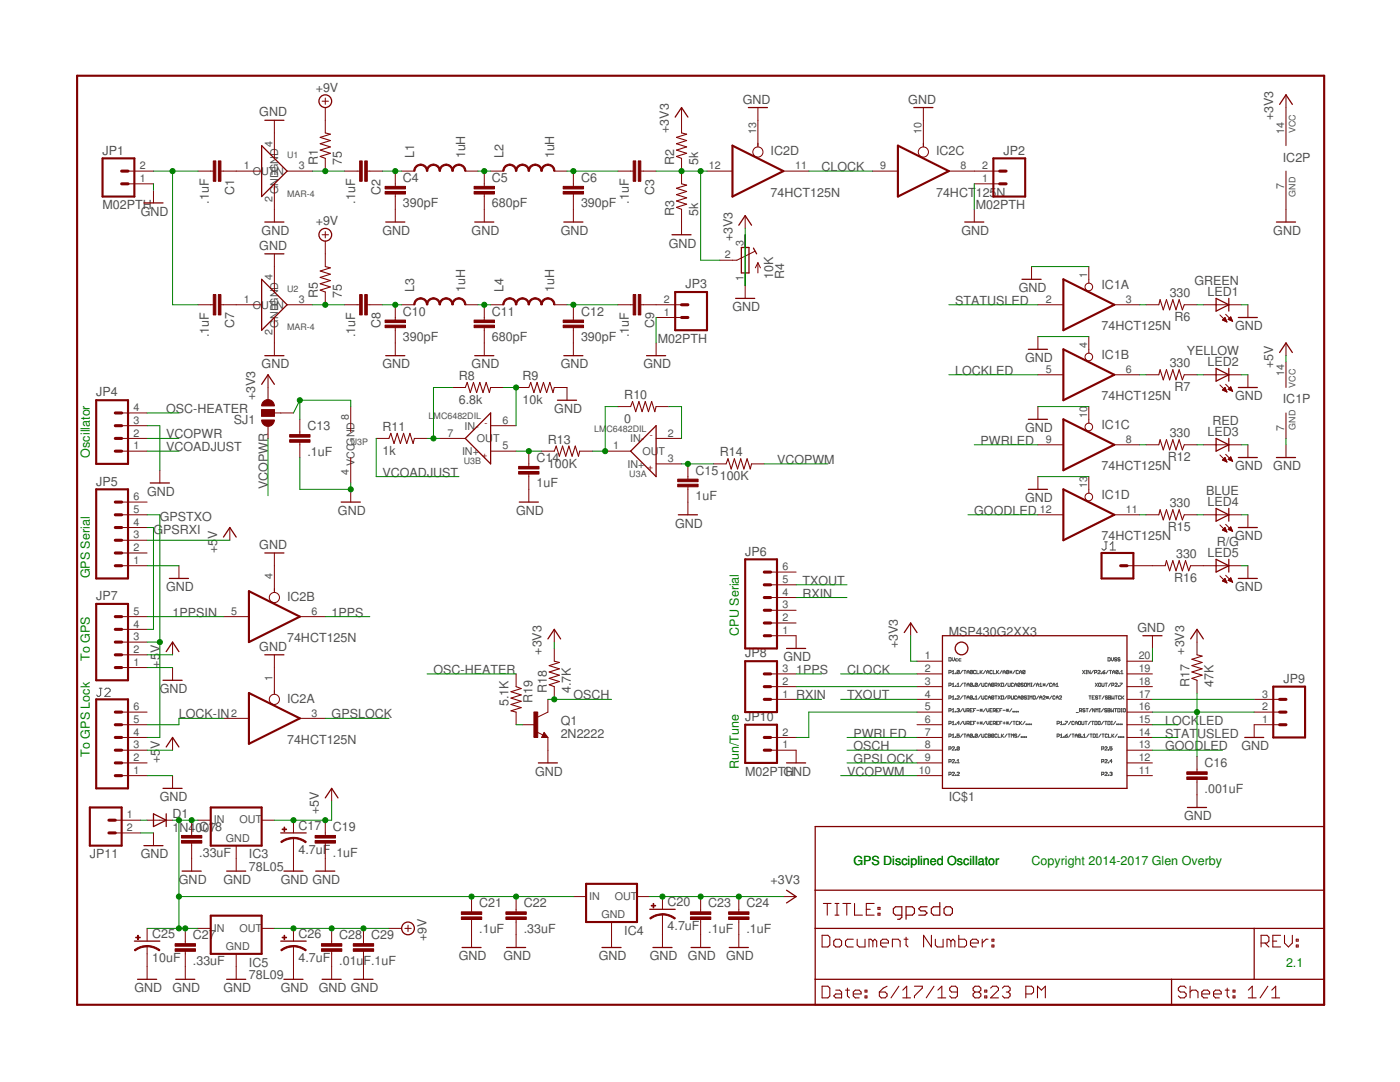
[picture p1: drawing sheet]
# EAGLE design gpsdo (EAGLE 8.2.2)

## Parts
C1  .1uF  CAPPTH  [CAP-PTH-SMALL]
C2  .1uF  CAPPTH  [CAP-PTH-SMALL]
C3  .1uF  CAPPTH  [CAP-PTH-SMALL]
C4  390pF  CAPPTH  [CAP-PTH-SMALL]
C5  680pF  CAPPTH  [CAP-PTH-SMALL]
C6  390pF  CAPPTH  [CAP-PTH-SMALL]
C7  .1uF  CAPPTH  [CAP-PTH-SMALL]
C8  .1uF  CAPPTH  [CAP-PTH-SMALL]
C9  .1uF  CAPPTH  [CAP-PTH-SMALL]
C10  390pF  CAPPTH  [CAP-PTH-SMALL]
C11  680pF  CAPPTH  [CAP-PTH-SMALL]
C12  390pF  CAPPTH  [CAP-PTH-SMALL]
C13  .1uF  CAPPTH1  [CAP-PTH-5MM]
C14  1uF  CAPPTH  [CAP-PTH-SMALL]
C15  1uF  CAPPTH  [CAP-PTH-SMALL]
C16  .001uF  CAPPTH  [CAP-PTH-SMALL]
C17  4.7uF  10UF-16V-10%(TANT)  [EIA3216]
C18  .33uF  CAPPTH  [CAP-PTH-SMALL]
C19  .1uF  CAPPTH  [CAP-PTH-SMALL]
C20  4.7uF  10UF-16V-10%(TANT)  [EIA3216]
C21  .1uF  CAPPTH  [CAP-PTH-SMALL]
C22  .33uF  CAPPTH  [CAP-PTH-SMALL]
C23  .1uF  CAPPTH  [CAP-PTH-SMALL]
C24  .1uF  CAPPTH  [CAP-PTH-SMALL]
C25  10uF  CAP_POLPTH2  [CPOL-RADIAL-10UF-25V]
C26  4.7uF  10UF-16V-10%(TANT)  [EIA3216]
C27  .33uF  CAPPTH  [CAP-PTH-SMALL]
C28  .01uF  CAPPTH  [CAP-PTH-SMALL]
C29  .1uF  CAPPTH  [CAP-PTH-SMALL]
D1  1N4007  DIODEPTH  [DIODE-1N4001]
IC1  74HCT125N  [DIL14]
IC2  74HCT125N  74LS125N  [DIL14]
IC3  78L05  V_REG_78XXSINK  [TO220-IGO]
IC4  78LXX  [78LXX]
IC5  78L09  78LXX  [78LXX]
IC$1  G2XX3---N20  [N20]
J1  CONN_01  [1X01]
J2  CONN_06SILK_FEMALE_PTH  [1X06]
JP1  M02PTH  [1X02]
JP2  M02PTH  [1X02]
JP3  M02PTH  [1X02]
JP4  M04PTH  [1X04@1]
JP5  M06SILK_FEMALE_PTH  [1X06@1]
JP6  M06SILK_FEMALE_PTH  [1X06@1]
JP7  M05PTH  [1X05]
JP8  M03PTH  [1X03]
JP9  M03PTH  [1X03]
JP10  M02PTH  [1X02]
JP11  M02PTH  [1X02]
L1  1uH  INDUCTOR1210  [1210]
L2  1uH  INDUCTOR1210  [1210]
L3  1uH  INDUCTOR1210  [1210]
L4  1uH  INDUCTOR1210  [1210]
LED1  GREEN  LED3MM  [LED3MM]
LED2  YELLOW  LED3MM  [LED3MM]
LED3  RED  LED3MM  [LED3MM]
LED4  BLUE  LED3MM  [LED3MM]
LED5  R/G  LED3MM  [LED3MM]
Q1  2N2222  TRANSISTOR_NPNTO92  [TO-92]
R1  75  R-US_0207/2V  [0207/2V]
R2  5k  R-US_0207/2V  [0207/2V]
R3  5k  R-US_0207/2V  [0207/2V]
R4  10K  R-TRIMM3296W  [RTRIM3296W]
R5  75  R-US_0207/2V  [0207/2V]
R6  330  R-US_0207/2V  [0207/2V]
R7  330  R-US_0207/2V  [0207/2V]
R8  6.8k  R-US_0207/2V  [0207/2V]
R9  10k  R-US_0207/2V  [0207/2V]
R10  0  R-US_0207/2V  [0207/2V]
R11  1k  R-US_0207/2V  [0207/2V]
R12  330  R-US_0207/2V  [0207/2V]
R13  100K  R-US_0207/2V  [0207/2V]
R14  100K  R-US_0207/2V  [0207/2V]
R15  330  R-US_0207/2V  [0207/2V]
R16  330  R-US_0207/2V  [0207/2V]
R17  47K  R-US_0207/2V  [0207/2V]
R18  4.7K  R-US_0207/2V  [0207/2V]
R19  5.1K  R-US_0207/2V  [0207/2V]
SJ1  SOLDERJUMPER_2WAYW  [SJ_2W]
U1  MAR-4  [VV105]
U2  MAR-4  [VV105]
U3  LMC6482DIL  [DIL08]

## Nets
1PPS: IC2.6(B:O) JP8.3
1PPSIN: IC2.5(B:I) JP7.5
+3V3: C20.A(+) C23.1 C24.1 IC2.14(P:VCC) IC4.OUT IC$1.1 R2.2 R4.1(A) R17.2 R18.2 SJ1.3
+5V: C17.A(+) C19.1 IC1.14(P:VCC) IC3.OUT J2.3 JP5.3 JP7.2
+9V: C26.A(+) C28.1 C29.1 IC5.OUT R1.2 R5.2
CLOCK: IC2.9(C:I) IC2.11(D:O) IC$1.2
GND: C4.2 C5.2 C6.2 C10.2 C11.2 C12.2 C13.2 C14.2 C15.2 C16.2 C17.C(-) C18.2 C19.2 C20.C(-) C21.2 C22.2 C23.2 C24.2 C25.2(-) C26.C(-) C27.2 C28.2 C29.2 IC1.1(A:OE) IC1.4(B:OE) IC1.7(P:GND) IC1.10(C:OE) IC1.13(D:OE) IC2.1(A:OE) IC2.4(B:OE) IC2.7(P:GND) IC2.10(C:OE) IC2.13(D:OE) IC3.GND IC4.GND IC5.GND IC$1.20 J2.1 JP1.1 JP2.1 JP3.1 JP4.3 JP5.1 JP6.1 JP7.1 JP9.1 JP10.1 JP11.2 LED1.K(C) LED2.K(C) LED3.K(C) LED4.K(C) LED5.K(C) Q1.1(E) R3.1 R4.3(E) R9.2 U1.2(GND) U1.4(GND) U2.2(GND) U2.4(GND) U3.4(P:GND)
GOODLED: IC1.12(D:I) IC$1.13
GPSLOCK: IC2.3(A:O) IC$1.9
GPSRXI: JP5.4 JP7.4
GPSTXO: J2.4 JP5.5 JP7.3
LOCK-IN: IC2.2(A:I) J2.5
LOCKLED: IC1.5(B:I) IC$1.15
N$1: LED2.A R7.1
N$2: C5.1 L1.2 L2.1
N$3: C3.2 C6.1 L2.2
N$4: C1.1 U1.1(IN)
N$5: C14.1 R13.1 U3.5(B:IN+)
N$6: R10.1 R13.2 U3.1(A:OUT)
N$7: C15.1 R14.1 U3.3(A:IN+)
N$9: IC$1.3 JP8.2
N$10: C2.2 R1.1 U1.3(OUT)
N$11: C3.1 IC2.12(D:I) R2.1 R3.2 R4.2(S)
N$12: LED1.A R6.1
N$13: R8.1 R11.2 U3.7(B:OUT)
N$14: C1.2 C7.2 JP1.2
N$15: R10.2 U3.2(A:IN-)
N$16: C11.1 L3.2 L4.1
N$17: D1.A JP11.1
N$18: C9.2 C12.1 L4.2
N$19: IC$1.5 JP10.2
N$20: IC1.8(C:O) R12.2
N$21: IC1.11(D:O) R15.2
N$22: C8.2 R5.1 U2.3(OUT)
N$23: C16.1 IC$1.16 JP9.2 R17.1
N$24: C8.1 C10.1 L3.1
N$25: C7.1 U2.1(IN)
N$26: C9.1 JP3.2
N$27: IC$1.17 JP9.3
N$28: LED5.A R16.1
N$29: J1.1 R16.2
N$30: IC2.8(C:O) JP2.2
N$31: C13.1 SJ1.2 U3.8(P:VCC)
N$33: C2.1 C4.1 L1.1
N$35: IC1.3(A:O) R6.2
N$36: IC1.6(B:O) R7.2
N$37: R8.2 R9.1 U3.6(B:IN-)
N$39: LED3.A R12.1
N$40: LED4.A R15.1
N$41: Q1.2(B) R19.2
OSC-HEATER: JP4.4 R19.1
OSCH: IC$1.8 Q1.3(C) R18.1
PWRIN: C18.1 C21.1 C22.1 C25.1(+) C27.1 D1.C IC3.IN IC4.IN IC5.IN
PWRLED: IC1.9(C:I) IC$1.7
RXIN: JP6.4 JP8.1
STATUSLED: IC1.2(A:I) IC$1.14
TXOUT: IC$1.4 JP6.5
VCOADJUST: JP4.1 R11.1
VCOPWM: IC$1.10 R14.2
VCOPWR: JP4.2 SJ1.1
Unconnected: IC$1.6 IC$1.11 IC$1.12 IC$1.18 IC$1.19 J2.2 J2.6 JP5.2 JP5.6 JP6.2 JP6.3 JP6.6

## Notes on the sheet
- Oscillator
- GPS Serial
- CPU Serial
- To GPS
- To GPS Lock
- Run/Tune
- GPS Disciplined Oscillator | GPS Disciplined Oscillator | Copyright 2014-2017 Glen Overby
- 2.1

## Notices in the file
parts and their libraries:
SparkFun-Capacitors: Licensing: Creative Commons ShareAlike 4.0 International - https://creativecommons.org/licenses/by-sa/4.0
